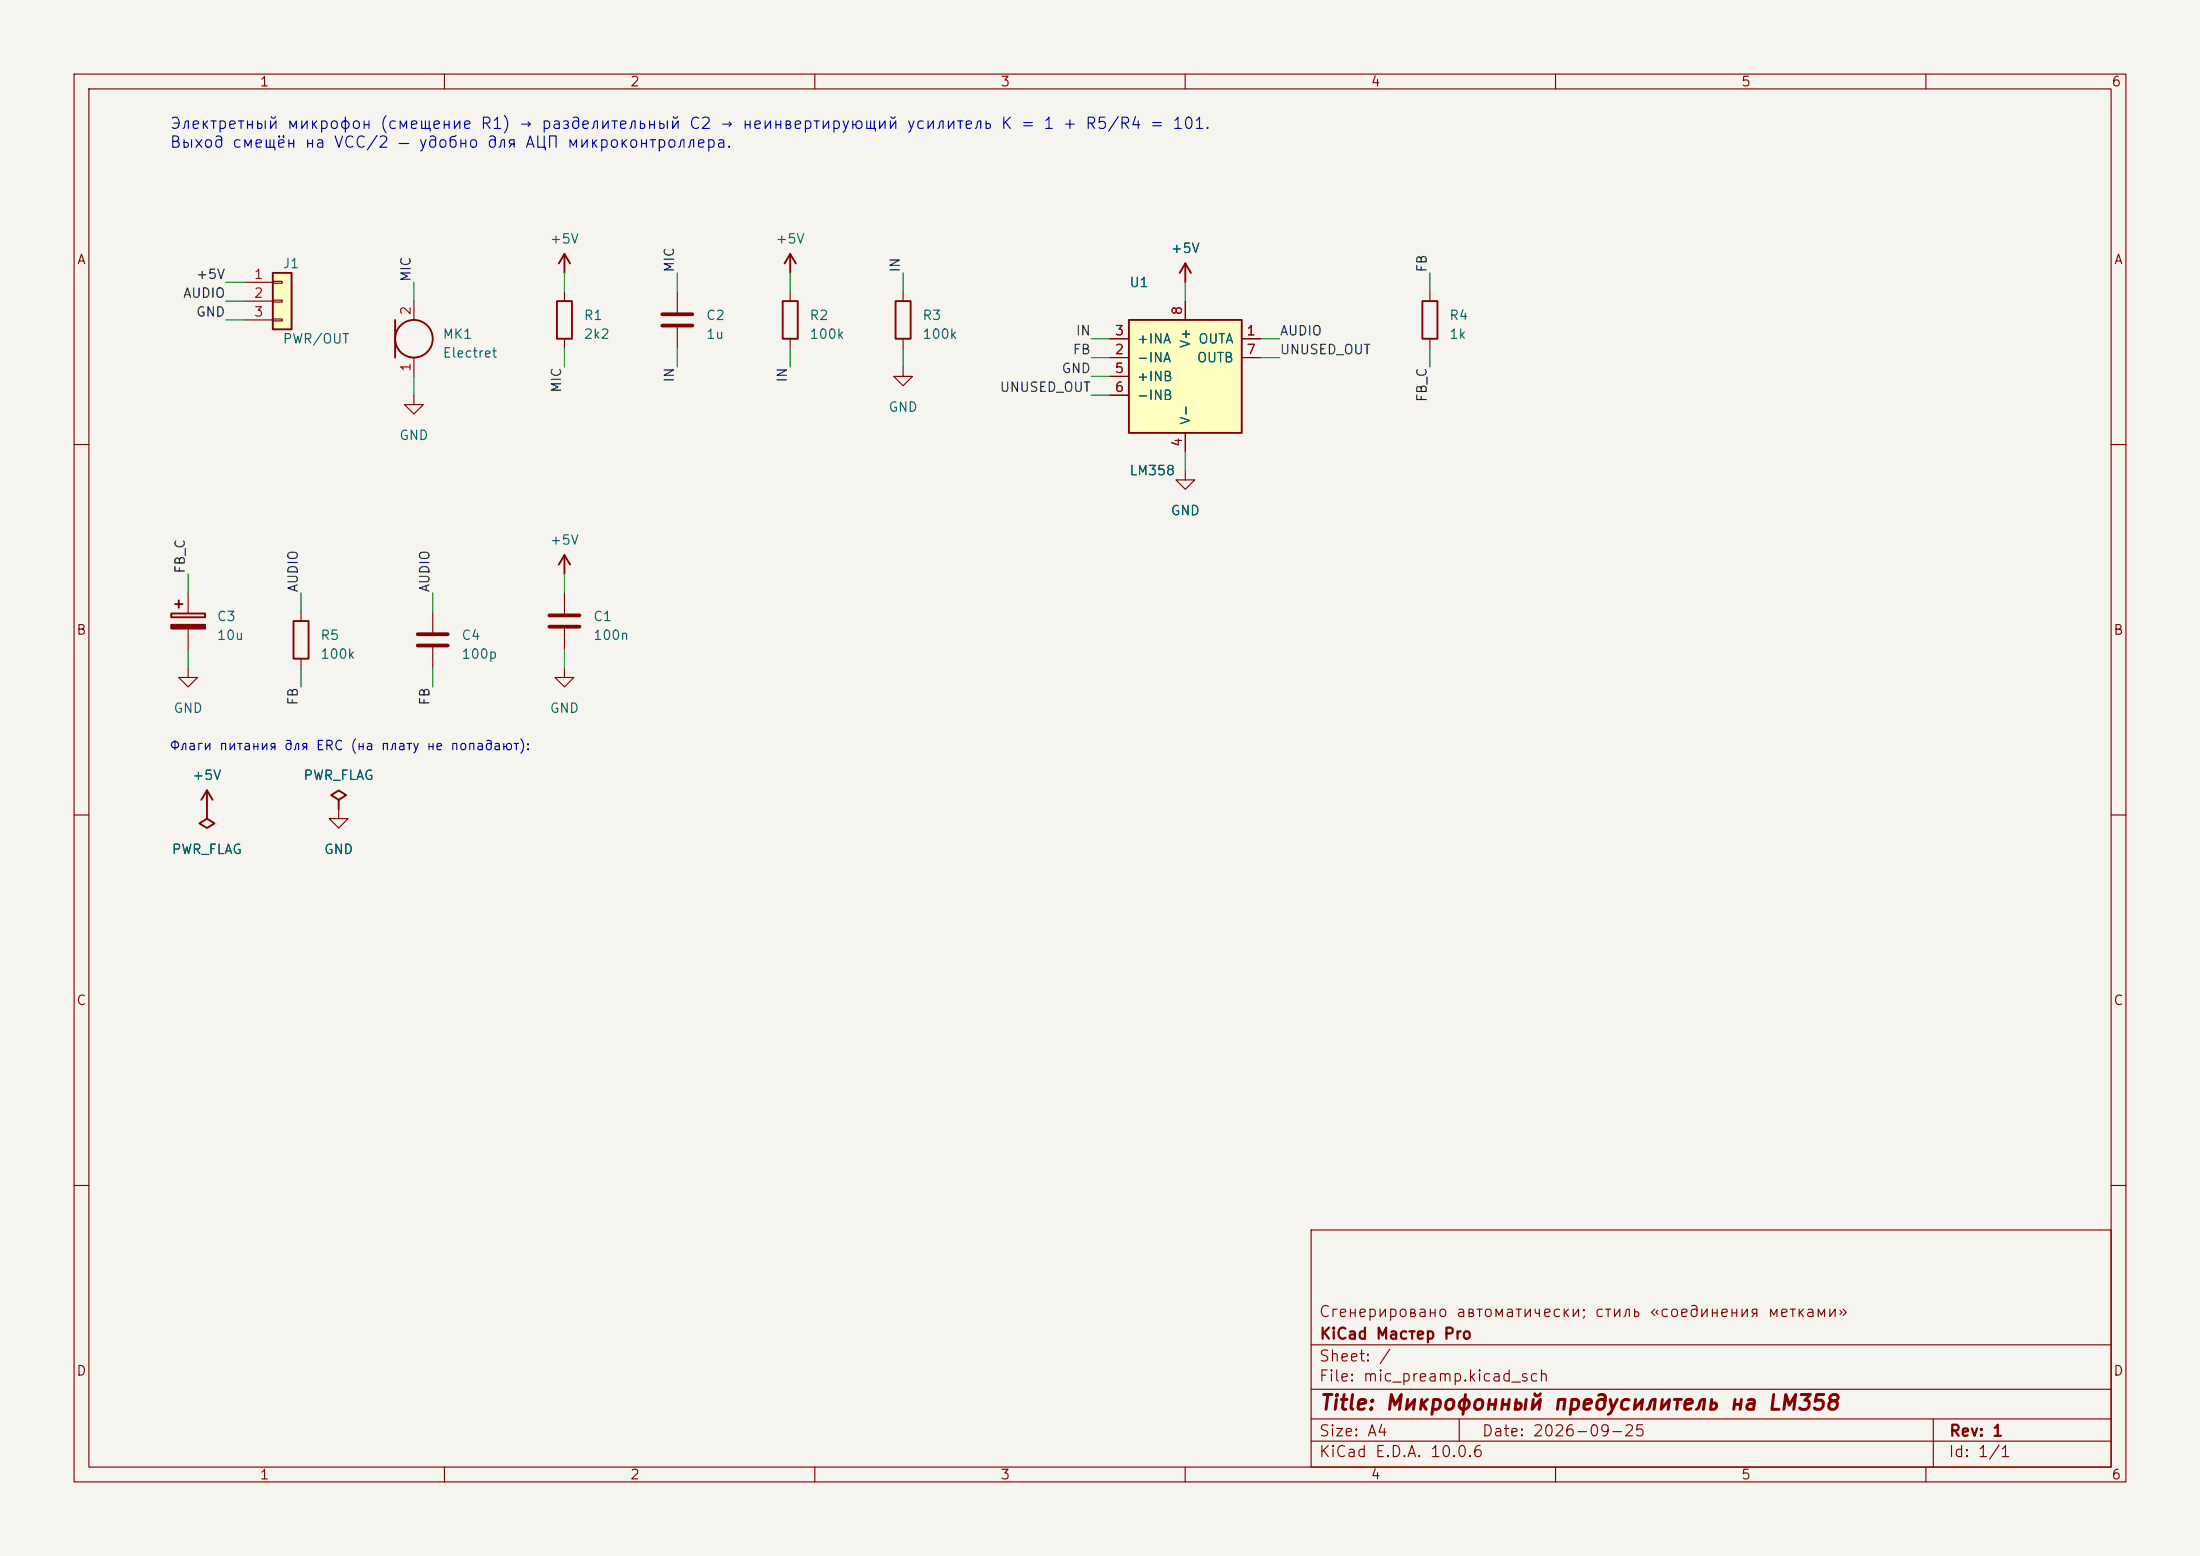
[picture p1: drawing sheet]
(kicad_sch (version 20231120) (generator "eeschema") (generator_version "8.0")
 (paper "A4")
 (title_block (title "Микрофонный предусилитель на LM358") (date "2026-09-25") (rev "1") (company "KiCad Мастер Pro") (comment 1 "Сгенерировано автоматически; стиль «соединения метками»"))
 (lib_symbols (symbol "KiCadMaster:Conn_01x03" (pin_numbers) (pin_names (offset 0) hide) (exclude_from_sim no) (in_bom yes) (on_board yes) (property "Reference" "J" (at 0 5.08 0) (effects (font (size 1.27 1.27)))) (property "Value" "Conn_01x03" (at 0 -5.08 0) (effects (font (size 1.27 1.27)))) (property "Footprint" "" (at 0 0 0) (effects (font (size 1.27 1.27)) hide)) (property "Datasheet" "~" (at 0 0 0) (effects (font (size 1.27 1.27)) hide)) (property "Description" "Разъём" (at 0 0 0) (effects (font (size 1.27 1.27)) hide)) (symbol "Conn_01x03_0_1" (rectangle (start -1.27 3.81) (end 1.27 -3.81) (stroke (width 0.254) (type default)) (fill (type background))) (rectangle (start -1.27 2.667) (end 0 2.413) (stroke (width 0.1524) (type default)) (fill (type none))) (rectangle (start -1.27 0.127) (end 0 -0.127) (stroke (width 0.1524) (type default)) (fill (type none))) (rectangle (start -1.27 -2.413) (end 0 -2.667) (stroke (width 0.1524) (type default)) (fill (type none)))) (symbol "Conn_01x03_1_1" (pin passive line (at -5.08 2.54 0) (length 3.81) (name "Pin_1" (effects (font (size 1.27 1.27)))) (number "1" (effects (font (size 1.27 1.27))))) (pin passive line (at -5.08 0 0) (length 3.81) (name "Pin_2" (effects (font (size 1.27 1.27)))) (number "2" (effects (font (size 1.27 1.27))))) (pin passive line (at -5.08 -2.54 0) (length 3.81) (name "Pin_3" (effects (font (size 1.27 1.27)))) (number "3" (effects (font (size 1.27 1.27))))))) (symbol "KiCadMaster:Microphone" (pin_numbers) (pin_names (offset 0) hide) (exclude_from_sim no) (in_bom yes) (on_board yes) (property "Reference" "MK" (at 3.81 0.635 0) (effects (font (size 1.27 1.27)))) (property "Value" "Microphone" (at 3.81 -1.905 0) (effects (font (size 1.27 1.27)))) (property "Footprint" "" (at 0 0 0) (effects (font (size 1.27 1.27)) hide)) (property "Datasheet" "~" (at 0 0 0) (effects (font (size 1.27 1.27)) hide)) (property "Description" "Электретный микрофон" (at 0 0 0) (effects (font (size 1.27 1.27)) hide)) (symbol "Microphone_0_1" (circle (center 0 0) (radius 2.54) (stroke (width 0.254) (type default)) (fill (type none))) (polyline (pts (xy -2.54 2.54) (xy -2.54 -2.54)) (stroke (width 0.254) (type default)) (fill (type none)))) (symbol "Microphone_1_1" (pin passive line (at 0 -5.08 90) (length 2.54) (name "-" (effects (font (size 1.27 1.27)))) (number "1" (effects (font (size 1.27 1.27))))) (pin passive line (at 0 5.08 270) (length 2.54) (name "+" (effects (font (size 1.27 1.27)))) (number "2" (effects (font (size 1.27 1.27))))))) (symbol "KiCadMaster:R" (pin_numbers hide) (pin_names (offset 0) hide) (exclude_from_sim no) (in_bom yes) (on_board yes) (property "Reference" "R" (at 2.54 0.635 0) (effects (font (size 1.27 1.27)))) (property "Value" "R" (at 2.54 -1.905 0) (effects (font (size 1.27 1.27)))) (property "Footprint" "" (at 0 0 0) (effects (font (size 1.27 1.27)) hide)) (property "Datasheet" "~" (at 0 0 0) (effects (font (size 1.27 1.27)) hide)) (property "Description" "Резистор" (at 0 0 0) (effects (font (size 1.27 1.27)) hide)) (symbol "R_0_1" (rectangle (start -1.016 -2.54) (end 1.016 2.54) (stroke (width 0.254) (type default)) (fill (type none)))) (symbol "R_1_1" (pin passive line (at 0 3.81 270) (length 1.27) (name "~" (effects (font (size 1.27 1.27)))) (number "1" (effects (font (size 1.27 1.27))))) (pin passive line (at 0 -3.81 90) (length 1.27) (name "~" (effects (font (size 1.27 1.27)))) (number "2" (effects (font (size 1.27 1.27))))))) (symbol "KiCadMaster:C" (pin_numbers hide) (pin_names (offset 0) hide) (exclude_from_sim no) (in_bom yes) (on_board yes) (property "Reference" "C" (at 3.81 0.635 0) (effects (font (size 1.27 1.27)))) (property "Value" "C" (at 3.81 -1.905 0) (effects (font (size 1.27 1.27)))) (property "Footprint" "" (at 0 0 0) (effects (font (size 1.27 1.27)) hide)) (property "Datasheet" "~" (at 0 0 0) (effects (font (size 1.27 1.27)) hide)) (property "Description" "Конденсатор" (at 0 0 0) (effects (font (size 1.27 1.27)) hide)) (symbol "C_0_1" (polyline (pts (xy -2.032 0.762) (xy 2.032 0.762)) (stroke (width 0.508) (type default)) (fill (type none))) (polyline (pts (xy -2.032 -0.762) (xy 2.032 -0.762)) (stroke (width 0.508) (type default)) (fill (type none)))) (symbol "C_1_1" (pin passive line (at 0 3.81 270) (length 3.048) (name "~" (effects (font (size 1.27 1.27)))) (number "1" (effects (font (size 1.27 1.27))))) (pin passive line (at 0 -3.81 90) (length 3.048) (name "~" (effects (font (size 1.27 1.27)))) (number "2" (effects (font (size 1.27 1.27))))))) (symbol "KiCadMaster:LM358" (pin_numbers) (pin_names (offset 1.016)) (exclude_from_sim no) (in_bom yes) (on_board yes) (property "Reference" "U" (at -7.62 12.7 0) (effects (font (size 1.27 1.27)))) (property "Value" "LM358" (at -7.62 -12.7 0) (effects (font (size 1.27 1.27)))) (property "Footprint" "" (at 0 0 0) (effects (font (size 1.27 1.27)) hide)) (property "Datasheet" "~" (at 0 0 0) (effects (font (size 1.27 1.27)) hide)) (property "Description" "Сдвоенный ОУ LM358 (обе части в одном символе)" (at 0 0 0) (effects (font (size 1.27 1.27)) hide)) (property "ki_keywords" "opamp dual" (at 0 0 0) (effects (font (size 1.27 1.27)) hide)) (symbol "LM358_0_1" (rectangle (start -7.62 7.62) (end 7.62 -7.62) (stroke (width 0.254) (type default)) (fill (type background)))) (symbol "LM358_1_1" (pin input line (at -10.16 5.08 0) (length 2.54) (name "+INA" (effects (font (size 1.27 1.27)))) (number "3" (effects (font (size 1.27 1.27))))) (pin input line (at -10.16 2.54 0) (length 2.54) (name "-INA" (effects (font (size 1.27 1.27)))) (number "2" (effects (font (size 1.27 1.27))))) (pin input line (at -10.16 0 0) (length 2.54) (name "+INB" (effects (font (size 1.27 1.27)))) (number "5" (effects (font (size 1.27 1.27))))) (pin input line (at -10.16 -2.54 0) (length 2.54) (name "-INB" (effects (font (size 1.27 1.27)))) (number "6" (effects (font (size 1.27 1.27))))) (pin output line (at 10.16 5.08 180) (length 2.54) (name "OUTA" (effects (font (size 1.27 1.27)))) (number "1" (effects (font (size 1.27 1.27))))) (pin output line (at 10.16 2.54 180) (length 2.54) (name "OUTB" (effects (font (size 1.27 1.27)))) (number "7" (effects (font (size 1.27 1.27))))) (pin power_in line (at 0 10.16 270) (length 2.54) (name "V+" (effects (font (size 1.27 1.27)))) (number "8" (effects (font (size 1.27 1.27))))) (pin power_in line (at 0 -10.16 90) (length 2.54) (name "V-" (effects (font (size 1.27 1.27)))) (number "4" (effects (font (size 1.27 1.27))))))) (symbol "KiCadMaster:C_Polarized" (pin_numbers hide) (pin_names (offset 0) hide) (exclude_from_sim no) (in_bom yes) (on_board yes) (property "Reference" "C" (at 3.81 0.635 0) (effects (font (size 1.27 1.27)))) (property "Value" "C_Polarized" (at 3.81 -1.905 0) (effects (font (size 1.27 1.27)))) (property "Footprint" "" (at 0 0 0) (effects (font (size 1.27 1.27)) hide)) (property "Datasheet" "~" (at 0 0 0) (effects (font (size 1.27 1.27)) hide)) (property "Description" "Полярный конденсатор" (at 0 0 0) (effects (font (size 1.27 1.27)) hide)) (symbol "C_Polarized_0_1" (rectangle (start -2.286 0.508) (end 2.286 1.016) (stroke (width 0.254) (type default)) (fill (type none))) (rectangle (start -2.286 -1.016) (end 2.286 -0.508) (stroke (width 0.254) (type default)) (fill (type outline))) (polyline (pts (xy -1.778 2.286) (xy -0.762 2.286)) (stroke (width 0.254) (type default)) (fill (type none))) (polyline (pts (xy -1.27 2.794) (xy -1.27 1.778)) (stroke (width 0.254) (type default)) (fill (type none)))) (symbol "C_Polarized_1_1" (pin passive line (at 0 3.81 270) (length 2.794) (name "~" (effects (font (size 1.27 1.27)))) (number "1" (effects (font (size 1.27 1.27))))) (pin passive line (at 0 -3.81 90) (length 2.794) (name "~" (effects (font (size 1.27 1.27)))) (number "2" (effects (font (size 1.27 1.27))))))) (symbol "KiCadMaster:GND" (power) (pin_numbers hide) (pin_names (offset 0) hide) (exclude_from_sim no) (in_bom yes) (on_board yes) (property "Reference" "#PWR" (at 0 -6.35 0) (effects (font (size 1.27 1.27)) hide)) (property "Value" "GND" (at 0 -3.81 0) (effects (font (size 1.27 1.27)))) (property "Footprint" "" (at 0 0 0) (effects (font (size 1.27 1.27)) hide)) (property "Datasheet" "~" (at 0 0 0) (effects (font (size 1.27 1.27)) hide)) (property "Description" "Символ питания: GND" (at 0 0 0) (effects (font (size 1.27 1.27)) hide)) (symbol "GND_0_1" (polyline (pts (xy 0 0) (xy 0 -1.27) (xy 1.27 -1.27) (xy 0 -2.54) (xy -1.27 -1.27) (xy 0 -1.27)) (stroke (width 0) (type default)) (fill (type none)))) (symbol "GND_1_1" (pin power_in line (at 0 0 270) (length 0) hide (name "GND" (effects (font (size 1.27 1.27)))) (number "1" (effects (font (size 1.27 1.27))))))) (symbol "KiCadMaster:+5V" (power) (pin_numbers hide) (pin_names (offset 0) hide) (exclude_from_sim no) (in_bom yes) (on_board yes) (property "Reference" "#PWR" (at 0 -3.81 0) (effects (font (size 1.27 1.27)) hide)) (property "Value" "+5V" (at 0 3.556 0) (effects (font (size 1.27 1.27)))) (property "Footprint" "" (at 0 0 0) (effects (font (size 1.27 1.27)) hide)) (property "Datasheet" "~" (at 0 0 0) (effects (font (size 1.27 1.27)) hide)) (property "Description" "Символ питания: +5V" (at 0 0 0) (effects (font (size 1.27 1.27)) hide)) (symbol "+5V_0_1" (polyline (pts (xy -0.762 1.27) (xy 0 2.54)) (stroke (width 0.254) (type default)) (fill (type none))) (polyline (pts (xy 0 0) (xy 0 2.54)) (stroke (width 0.254) (type default)) (fill (type none))) (polyline (pts (xy 0 2.54) (xy 0.762 1.27)) (stroke (width 0.254) (type default)) (fill (type none)))) (symbol "+5V_1_1" (pin power_in line (at 0 0 90) (length 0) hide (name "+5V" (effects (font (size 1.27 1.27)))) (number "1" (effects (font (size 1.27 1.27))))))) (symbol "KiCadMaster:PWR_FLAG" (power) (pin_numbers hide) (pin_names (offset 0) hide) (exclude_from_sim no) (in_bom yes) (on_board yes) (property "Reference" "#FLG" (at 0 1.905 0) (effects (font (size 1.27 1.27)) hide)) (property "Value" "PWR_FLAG" (at 0 3.81 0) (effects (font (size 1.27 1.27)))) (property "Footprint" "" (at 0 0 0) (effects (font (size 1.27 1.27)) hide)) (property "Datasheet" "~" (at 0 0 0) (effects (font (size 1.27 1.27)) hide)) (property "Description" "Флаг: цепь запитана извне (для ERC)" (at 0 0 0) (effects (font (size 1.27 1.27)) hide)) (symbol "PWR_FLAG_0_1" (polyline (pts (xy 0 0) (xy 0 1.27) (xy -1.016 1.905) (xy 0 2.54) (xy 1.016 1.905) (xy 0 1.27)) (stroke (width 0.254) (type default)) (fill (type none)))) (symbol "PWR_FLAG_1_1" (pin power_out line (at 0 0 90) (length 0) hide (name "pwr" (effects (font (size 1.27 1.27)))) (number "1" (effects (font (size 1.27 1.27))))))))
 (symbol (lib_id "KiCadMaster:Conn_01x03") (at 38.1 40.64 0) (unit 1) (exclude_from_sim no) (in_bom yes) (on_board yes) (dnp no) (property "Reference" "J1" (at 38.1 35.56 0) (effects (font (size 1.27 1.27)) (justify left))) (property "Value" "PWR/OUT" (at 38.1 45.72 0) (effects (font (size 1.27 1.27)) (justify left))) (property "Footprint" "Connector_PinHeader_2.54mm:PinHeader_1x03_P2.54mm_Vertical" (at 38.1 40.64 0) (effects (font (size 1.27 1.27)) hide)) (property "Datasheet" "~" (at 38.1 40.64 0) (effects (font (size 1.27 1.27)) hide)) (property "Description" "1 = +5V, 2 = выход, 3 = GND" (at 38.1 40.64 0) (effects (font (size 1.27 1.27)) hide)) (pin "1") (pin "2") (pin "3"))
 (wire (pts (xy 33.02 38.1) (xy 30.48 38.1)) (stroke (width 0) (type default)))
 (label "+5V" (at 30.48 38.1 180) (fields_autoplaced yes) (effects (font (size 1.27 1.27)) (justify right bottom)))
 (wire (pts (xy 33.02 40.64) (xy 30.48 40.64)) (stroke (width 0) (type default)))
 (label "AUDIO" (at 30.48 40.64 180) (fields_autoplaced yes) (effects (font (size 1.27 1.27)) (justify right bottom)))
 (wire (pts (xy 33.02 43.18) (xy 30.48 43.18)) (stroke (width 0) (type default)))
 (label "GND" (at 30.48 43.18 180) (fields_autoplaced yes) (effects (font (size 1.27 1.27)) (justify right bottom)))
 (symbol (lib_id "KiCadMaster:Microphone") (at 55.88 45.72 0) (unit 1) (exclude_from_sim no) (in_bom yes) (on_board yes) (dnp no) (property "Reference" "MK1" (at 59.69 45.085 0) (effects (font (size 1.27 1.27)) (justify left))) (property "Value" "Electret" (at 59.69 47.625 0) (effects (font (size 1.27 1.27)) (justify left))) (property "Footprint" "Sensor_Audio:CUI_CMA-4544PF-W" (at 55.88 45.72 0) (effects (font (size 1.27 1.27)) hide)) (property "Datasheet" "~" (at 55.88 45.72 0) (effects (font (size 1.27 1.27)) hide)) (property "Description" "Микрофон" (at 55.88 45.72 0) (effects (font (size 1.27 1.27)) hide)) (pin "1") (pin "2"))
 (wire (pts (xy 55.88 50.8) (xy 55.88 53.34)) (stroke (width 0) (type default)))
 (symbol (lib_id "KiCadMaster:GND") (at 55.88 53.34 0) (unit 1) (exclude_from_sim no) (in_bom yes) (on_board yes) (dnp no) (property "Reference" "#PWR01" (at 55.88 53.34 0) (effects (font (size 1.27 1.27)) hide)) (property "Value" "GND" (at 55.88 58.74 0) (effects (font (size 1.27 1.27)))) (property "Footprint" "" (at 55.88 53.34 0) (effects (font (size 1.27 1.27)) hide)) (property "Datasheet" "" (at 55.88 53.34 0) (effects (font (size 1.27 1.27)) hide)) (property "Description" "" (at 55.88 53.34 0) (effects (font (size 1.27 1.27)) hide)) (pin "1"))
 (wire (pts (xy 55.88 40.64) (xy 55.88 38.1)) (stroke (width 0) (type default)))
 (label "MIC" (at 55.88 38.1 90) (fields_autoplaced yes) (effects (font (size 1.27 1.27)) (justify left bottom)))
 (symbol (lib_id "KiCadMaster:R") (at 76.2 43.18 0) (unit 1) (exclude_from_sim no) (in_bom yes) (on_board yes) (dnp no) (property "Reference" "R1" (at 78.74 42.545 0) (effects (font (size 1.27 1.27)) (justify left))) (property "Value" "2k2" (at 78.74 45.085 0) (effects (font (size 1.27 1.27)) (justify left))) (property "Footprint" "Resistor_SMD:R_0805_2012Metric" (at 76.2 43.18 0) (effects (font (size 1.27 1.27)) hide)) (property "Datasheet" "~" (at 76.2 43.18 0) (effects (font (size 1.27 1.27)) hide)) (property "Description" "Питание микрофона" (at 76.2 43.18 0) (effects (font (size 1.27 1.27)) hide)) (pin "1") (pin "2"))
 (wire (pts (xy 76.2 39.37) (xy 76.2 36.83)) (stroke (width 0) (type default)))
 (symbol (lib_id "KiCadMaster:+5V") (at 76.2 36.83 0) (unit 1) (exclude_from_sim no) (in_bom yes) (on_board yes) (dnp no) (property "Reference" "#PWR02" (at 76.2 36.83 0) (effects (font (size 1.27 1.27)) hide)) (property "Value" "+5V" (at 76.2 32.23 0) (effects (font (size 1.27 1.27)))) (property "Footprint" "" (at 76.2 36.83 0) (effects (font (size 1.27 1.27)) hide)) (property "Datasheet" "" (at 76.2 36.83 0) (effects (font (size 1.27 1.27)) hide)) (property "Description" "" (at 76.2 36.83 0) (effects (font (size 1.27 1.27)) hide)) (pin "1"))
 (wire (pts (xy 76.2 46.99) (xy 76.2 49.53)) (stroke (width 0) (type default)))
 (label "MIC" (at 76.2 49.53 270) (fields_autoplaced yes) (effects (font (size 1.27 1.27)) (justify right bottom)))
 (symbol (lib_id "KiCadMaster:C") (at 91.44 43.18 0) (unit 1) (exclude_from_sim no) (in_bom yes) (on_board yes) (dnp no) (property "Reference" "C2" (at 95.25 42.545 0) (effects (font (size 1.27 1.27)) (justify left))) (property "Value" "1u" (at 95.25 45.085 0) (effects (font (size 1.27 1.27)) (justify left))) (property "Footprint" "Capacitor_SMD:C_0805_2012Metric" (at 91.44 43.18 0) (effects (font (size 1.27 1.27)) hide)) (property "Datasheet" "~" (at 91.44 43.18 0) (effects (font (size 1.27 1.27)) hide)) (property "Description" "Разделительный" (at 91.44 43.18 0) (effects (font (size 1.27 1.27)) hide)) (pin "1") (pin "2"))
 (wire (pts (xy 91.44 39.37) (xy 91.44 36.83)) (stroke (width 0) (type default)))
 (label "MIC" (at 91.44 36.83 90) (fields_autoplaced yes) (effects (font (size 1.27 1.27)) (justify left bottom)))
 (wire (pts (xy 91.44 46.99) (xy 91.44 49.53)) (stroke (width 0) (type default)))
 (label "IN" (at 91.44 49.53 270) (fields_autoplaced yes) (effects (font (size 1.27 1.27)) (justify right bottom)))
 (symbol (lib_id "KiCadMaster:R") (at 106.68 43.18 0) (unit 1) (exclude_from_sim no) (in_bom yes) (on_board yes) (dnp no) (property "Reference" "R2" (at 109.22 42.545 0) (effects (font (size 1.27 1.27)) (justify left))) (property "Value" "100k" (at 109.22 45.085 0) (effects (font (size 1.27 1.27)) (justify left))) (property "Footprint" "Resistor_SMD:R_0805_2012Metric" (at 106.68 43.18 0) (effects (font (size 1.27 1.27)) hide)) (property "Datasheet" "~" (at 106.68 43.18 0) (effects (font (size 1.27 1.27)) hide)) (property "Description" "Смещение VCC/2" (at 106.68 43.18 0) (effects (font (size 1.27 1.27)) hide)) (pin "1") (pin "2"))
 (wire (pts (xy 106.68 39.37) (xy 106.68 36.83)) (stroke (width 0) (type default)))
 (symbol (lib_id "KiCadMaster:+5V") (at 106.68 36.83 0) (unit 1) (exclude_from_sim no) (in_bom yes) (on_board yes) (dnp no) (property "Reference" "#PWR03" (at 106.68 36.83 0) (effects (font (size 1.27 1.27)) hide)) (property "Value" "+5V" (at 106.68 32.23 0) (effects (font (size 1.27 1.27)))) (property "Footprint" "" (at 106.68 36.83 0) (effects (font (size 1.27 1.27)) hide)) (property "Datasheet" "" (at 106.68 36.83 0) (effects (font (size 1.27 1.27)) hide)) (property "Description" "" (at 106.68 36.83 0) (effects (font (size 1.27 1.27)) hide)) (pin "1"))
 (wire (pts (xy 106.68 46.99) (xy 106.68 49.53)) (stroke (width 0) (type default)))
 (label "IN" (at 106.68 49.53 270) (fields_autoplaced yes) (effects (font (size 1.27 1.27)) (justify right bottom)))
 (symbol (lib_id "KiCadMaster:R") (at 121.92 43.18 0) (unit 1) (exclude_from_sim no) (in_bom yes) (on_board yes) (dnp no) (property "Reference" "R3" (at 124.46 42.545 0) (effects (font (size 1.27 1.27)) (justify left))) (property "Value" "100k" (at 124.46 45.085 0) (effects (font (size 1.27 1.27)) (justify left))) (property "Footprint" "Resistor_SMD:R_0805_2012Metric" (at 121.92 43.18 0) (effects (font (size 1.27 1.27)) hide)) (property "Datasheet" "~" (at 121.92 43.18 0) (effects (font (size 1.27 1.27)) hide)) (property "Description" "Смещение VCC/2" (at 121.92 43.18 0) (effects (font (size 1.27 1.27)) hide)) (pin "1") (pin "2"))
 (wire (pts (xy 121.92 39.37) (xy 121.92 36.83)) (stroke (width 0) (type default)))
 (label "IN" (at 121.92 36.83 90) (fields_autoplaced yes) (effects (font (size 1.27 1.27)) (justify left bottom)))
 (wire (pts (xy 121.92 46.99) (xy 121.92 49.53)) (stroke (width 0) (type default)))
 (symbol (lib_id "KiCadMaster:GND") (at 121.92 49.53 0) (unit 1) (exclude_from_sim no) (in_bom yes) (on_board yes) (dnp no) (property "Reference" "#PWR04" (at 121.92 49.53 0) (effects (font (size 1.27 1.27)) hide)) (property "Value" "GND" (at 121.92 54.93 0) (effects (font (size 1.27 1.27)))) (property "Footprint" "" (at 121.92 49.53 0) (effects (font (size 1.27 1.27)) hide)) (property "Datasheet" "" (at 121.92 49.53 0) (effects (font (size 1.27 1.27)) hide)) (property "Description" "" (at 121.92 49.53 0) (effects (font (size 1.27 1.27)) hide)) (pin "1"))
 (symbol (lib_id "KiCadMaster:LM358") (at 160.02 50.8 0) (unit 1) (exclude_from_sim no) (in_bom yes) (on_board yes) (dnp no) (property "Reference" "U1" (at 152.4 38.1 0) (effects (font (size 1.27 1.27)) (justify left))) (property "Value" "LM358" (at 152.4 63.5 0) (effects (font (size 1.27 1.27)) (justify left))) (property "Footprint" "Package_SO:SOIC-8_3.9x4.9mm_P1.27mm" (at 160.02 50.8 0) (effects (font (size 1.27 1.27)) hide)) (property "Datasheet" "~" (at 160.02 50.8 0) (effects (font (size 1.27 1.27)) hide)) (property "Description" "Усилитель; вторая половина не используется" (at 160.02 50.8 0) (effects (font (size 1.27 1.27)) hide)) (pin "3") (pin "2") (pin "5") (pin "6") (pin "1") (pin "7") (pin "8") (pin "4"))
 (wire (pts (xy 149.86 45.72) (xy 147.32 45.72)) (stroke (width 0) (type default)))
 (label "IN" (at 147.32 45.72 180) (fields_autoplaced yes) (effects (font (size 1.27 1.27)) (justify right bottom)))
 (wire (pts (xy 149.86 48.26) (xy 147.32 48.26)) (stroke (width 0) (type default)))
 (label "FB" (at 147.32 48.26 180) (fields_autoplaced yes) (effects (font (size 1.27 1.27)) (justify right bottom)))
 (wire (pts (xy 149.86 50.8) (xy 147.32 50.8)) (stroke (width 0) (type default)))
 (label "GND" (at 147.32 50.8 180) (fields_autoplaced yes) (effects (font (size 1.27 1.27)) (justify right bottom)))
 (wire (pts (xy 149.86 53.34) (xy 147.32 53.34)) (stroke (width 0) (type default)))
 (label "UNUSED_OUT" (at 147.32 53.34 180) (fields_autoplaced yes) (effects (font (size 1.27 1.27)) (justify right bottom)))
 (wire (pts (xy 170.18 45.72) (xy 172.72 45.72)) (stroke (width 0) (type default)))
 (label "AUDIO" (at 172.72 45.72 0) (fields_autoplaced yes) (effects (font (size 1.27 1.27)) (justify left bottom)))
 (wire (pts (xy 170.18 48.26) (xy 172.72 48.26)) (stroke (width 0) (type default)))
 (label "UNUSED_OUT" (at 172.72 48.26 0) (fields_autoplaced yes) (effects (font (size 1.27 1.27)) (justify left bottom)))
 (wire (pts (xy 160.02 40.64) (xy 160.02 38.1)) (stroke (width 0) (type default)))
 (symbol (lib_id "KiCadMaster:+5V") (at 160.02 38.1 0) (unit 1) (exclude_from_sim no) (in_bom yes) (on_board yes) (dnp no) (property "Reference" "#PWR05" (at 160.02 38.1 0) (effects (font (size 1.27 1.27)) hide)) (property "Value" "+5V" (at 160.02 33.5 0) (effects (font (size 1.27 1.27)))) (property "Footprint" "" (at 160.02 38.1 0) (effects (font (size 1.27 1.27)) hide)) (property "Datasheet" "" (at 160.02 38.1 0) (effects (font (size 1.27 1.27)) hide)) (property "Description" "" (at 160.02 38.1 0) (effects (font (size 1.27 1.27)) hide)) (pin "1"))
 (wire (pts (xy 160.02 60.96) (xy 160.02 63.5)) (stroke (width 0) (type default)))
 (symbol (lib_id "KiCadMaster:GND") (at 160.02 63.5 0) (unit 1) (exclude_from_sim no) (in_bom yes) (on_board yes) (dnp no) (property "Reference" "#PWR06" (at 160.02 63.5 0) (effects (font (size 1.27 1.27)) hide)) (property "Value" "GND" (at 160.02 68.9 0) (effects (font (size 1.27 1.27)))) (property "Footprint" "" (at 160.02 63.5 0) (effects (font (size 1.27 1.27)) hide)) (property "Datasheet" "" (at 160.02 63.5 0) (effects (font (size 1.27 1.27)) hide)) (property "Description" "" (at 160.02 63.5 0) (effects (font (size 1.27 1.27)) hide)) (pin "1"))
 (symbol (lib_id "KiCadMaster:R") (at 193.04 43.18 0) (unit 1) (exclude_from_sim no) (in_bom yes) (on_board yes) (dnp no) (property "Reference" "R4" (at 195.58 42.545 0) (effects (font (size 1.27 1.27)) (justify left))) (property "Value" "1k" (at 195.58 45.085 0) (effects (font (size 1.27 1.27)) (justify left))) (property "Footprint" "Resistor_SMD:R_0805_2012Metric" (at 193.04 43.18 0) (effects (font (size 1.27 1.27)) hide)) (property "Datasheet" "~" (at 193.04 43.18 0) (effects (font (size 1.27 1.27)) hide)) (property "Description" "R4" (at 193.04 43.18 0) (effects (font (size 1.27 1.27)) hide)) (pin "1") (pin "2"))
 (wire (pts (xy 193.04 39.37) (xy 193.04 36.83)) (stroke (width 0) (type default)))
 (label "FB" (at 193.04 36.83 90) (fields_autoplaced yes) (effects (font (size 1.27 1.27)) (justify left bottom)))
 (wire (pts (xy 193.04 46.99) (xy 193.04 49.53)) (stroke (width 0) (type default)))
 (label "FB_C" (at 193.04 49.53 270) (fields_autoplaced yes) (effects (font (size 1.27 1.27)) (justify right bottom)))
 (symbol (lib_id "KiCadMaster:C_Polarized") (at 25.4 83.82 0) (unit 1) (exclude_from_sim no) (in_bom yes) (on_board yes) (dnp no) (property "Reference" "C3" (at 29.21 83.185 0) (effects (font (size 1.27 1.27)) (justify left))) (property "Value" "10u" (at 29.21 85.725 0) (effects (font (size 1.27 1.27)) (justify left))) (property "Footprint" "Capacitor_THT:CP_Radial_D5.0mm_P2.00mm" (at 25.4 83.82 0) (effects (font (size 1.27 1.27)) hide)) (property "Datasheet" "~" (at 25.4 83.82 0) (effects (font (size 1.27 1.27)) hide)) (property "Description" "Усиление только для переменного сигнала" (at 25.4 83.82 0) (effects (font (size 1.27 1.27)) hide)) (pin "1") (pin "2"))
 (wire (pts (xy 25.4 80.01) (xy 25.4 77.47)) (stroke (width 0) (type default)))
 (label "FB_C" (at 25.4 77.47 90) (fields_autoplaced yes) (effects (font (size 1.27 1.27)) (justify left bottom)))
 (wire (pts (xy 25.4 87.63) (xy 25.4 90.17)) (stroke (width 0) (type default)))
 (symbol (lib_id "KiCadMaster:GND") (at 25.4 90.17 0) (unit 1) (exclude_from_sim no) (in_bom yes) (on_board yes) (dnp no) (property "Reference" "#PWR07" (at 25.4 90.17 0) (effects (font (size 1.27 1.27)) hide)) (property "Value" "GND" (at 25.4 95.57 0) (effects (font (size 1.27 1.27)))) (property "Footprint" "" (at 25.4 90.17 0) (effects (font (size 1.27 1.27)) hide)) (property "Datasheet" "" (at 25.4 90.17 0) (effects (font (size 1.27 1.27)) hide)) (property "Description" "" (at 25.4 90.17 0) (effects (font (size 1.27 1.27)) hide)) (pin "1"))
 (symbol (lib_id "KiCadMaster:R") (at 40.64 86.36 0) (unit 1) (exclude_from_sim no) (in_bom yes) (on_board yes) (dnp no) (property "Reference" "R5" (at 43.18 85.725 0) (effects (font (size 1.27 1.27)) (justify left))) (property "Value" "100k" (at 43.18 88.265 0) (effects (font (size 1.27 1.27)) (justify left))) (property "Footprint" "Resistor_SMD:R_0805_2012Metric" (at 40.64 86.36 0) (effects (font (size 1.27 1.27)) hide)) (property "Datasheet" "~" (at 40.64 86.36 0) (effects (font (size 1.27 1.27)) hide)) (property "Description" "R5 обратной связи" (at 40.64 86.36 0) (effects (font (size 1.27 1.27)) hide)) (pin "1") (pin "2"))
 (wire (pts (xy 40.64 82.55) (xy 40.64 80.01)) (stroke (width 0) (type default)))
 (label "AUDIO" (at 40.64 80.01 90) (fields_autoplaced yes) (effects (font (size 1.27 1.27)) (justify left bottom)))
 (wire (pts (xy 40.64 90.17) (xy 40.64 92.71)) (stroke (width 0) (type default)))
 (label "FB" (at 40.64 92.71 270) (fields_autoplaced yes) (effects (font (size 1.27 1.27)) (justify right bottom)))
 (symbol (lib_id "KiCadMaster:C") (at 58.42 86.36 0) (unit 1) (exclude_from_sim no) (in_bom yes) (on_board yes) (dnp no) (property "Reference" "C4" (at 62.23 85.725 0) (effects (font (size 1.27 1.27)) (justify left))) (property "Value" "100p" (at 62.23 88.265 0) (effects (font (size 1.27 1.27)) (justify left))) (property "Footprint" "Capacitor_SMD:C_0805_2012Metric" (at 58.42 86.36 0) (effects (font (size 1.27 1.27)) hide)) (property "Datasheet" "~" (at 58.42 86.36 0) (effects (font (size 1.27 1.27)) hide)) (property "Description" "Ограничение полосы ~16 кГц" (at 58.42 86.36 0) (effects (font (size 1.27 1.27)) hide)) (pin "1") (pin "2"))
 (wire (pts (xy 58.42 82.55) (xy 58.42 80.01)) (stroke (width 0) (type default)))
 (label "AUDIO" (at 58.42 80.01 90) (fields_autoplaced yes) (effects (font (size 1.27 1.27)) (justify left bottom)))
 (wire (pts (xy 58.42 90.17) (xy 58.42 92.71)) (stroke (width 0) (type default)))
 (label "FB" (at 58.42 92.71 270) (fields_autoplaced yes) (effects (font (size 1.27 1.27)) (justify right bottom)))
 (symbol (lib_id "KiCadMaster:C") (at 76.2 83.82 0) (unit 1) (exclude_from_sim no) (in_bom yes) (on_board yes) (dnp no) (property "Reference" "C1" (at 80.01 83.185 0) (effects (font (size 1.27 1.27)) (justify left))) (property "Value" "100n" (at 80.01 85.725 0) (effects (font (size 1.27 1.27)) (justify left))) (property "Footprint" "Capacitor_SMD:C_0805_2012Metric" (at 76.2 83.82 0) (effects (font (size 1.27 1.27)) hide)) (property "Datasheet" "~" (at 76.2 83.82 0) (effects (font (size 1.27 1.27)) hide)) (property "Description" "Развязка" (at 76.2 83.82 0) (effects (font (size 1.27 1.27)) hide)) (pin "1") (pin "2"))
 (wire (pts (xy 76.2 80.01) (xy 76.2 77.47)) (stroke (width 0) (type default)))
 (symbol (lib_id "KiCadMaster:+5V") (at 76.2 77.47 0) (unit 1) (exclude_from_sim no) (in_bom yes) (on_board yes) (dnp no) (property "Reference" "#PWR08" (at 76.2 77.47 0) (effects (font (size 1.27 1.27)) hide)) (property "Value" "+5V" (at 76.2 72.87 0) (effects (font (size 1.27 1.27)))) (property "Footprint" "" (at 76.2 77.47 0) (effects (font (size 1.27 1.27)) hide)) (property "Datasheet" "" (at 76.2 77.47 0) (effects (font (size 1.27 1.27)) hide)) (property "Description" "" (at 76.2 77.47 0) (effects (font (size 1.27 1.27)) hide)) (pin "1"))
 (wire (pts (xy 76.2 87.63) (xy 76.2 90.17)) (stroke (width 0) (type default)))
 (symbol (lib_id "KiCadMaster:GND") (at 76.2 90.17 0) (unit 1) (exclude_from_sim no) (in_bom yes) (on_board yes) (dnp no) (property "Reference" "#PWR09" (at 76.2 90.17 0) (effects (font (size 1.27 1.27)) hide)) (property "Value" "GND" (at 76.2 95.57 0) (effects (font (size 1.27 1.27)))) (property "Footprint" "" (at 76.2 90.17 0) (effects (font (size 1.27 1.27)) hide)) (property "Datasheet" "" (at 76.2 90.17 0) (effects (font (size 1.27 1.27)) hide)) (property "Description" "" (at 76.2 90.17 0) (effects (font (size 1.27 1.27)) hide)) (pin "1"))
 (text "Флаги питания для ERC (на плату не попадают):" (exclude_from_sim no) (at 22.86 101.6 0) (effects (font (size 1.27 1.27)) (justify left bottom)))
 (symbol (lib_id "KiCadMaster:+5V") (at 27.94 109.22 0) (unit 1) (exclude_from_sim no) (in_bom yes) (on_board yes) (dnp no) (property "Reference" "#PWR10" (at 27.94 109.22 0) (effects (font (size 1.27 1.27)) hide)) (property "Value" "+5V" (at 27.94 104.62 0) (effects (font (size 1.27 1.27)))) (property "Footprint" "" (at 27.94 109.22 0) (effects (font (size 1.27 1.27)) hide)) (property "Datasheet" "" (at 27.94 109.22 0) (effects (font (size 1.27 1.27)) hide)) (property "Description" "" (at 27.94 109.22 0) (effects (font (size 1.27 1.27)) hide)) (pin "1"))
 (symbol (lib_id "KiCadMaster:PWR_FLAG") (at 27.94 109.22 180) (unit 1) (exclude_from_sim no) (in_bom yes) (on_board yes) (dnp no) (property "Reference" "#FLG11" (at 27.94 109.22 0) (effects (font (size 1.27 1.27)) hide)) (property "Value" "PWR_FLAG" (at 27.94 114.62 0) (effects (font (size 1.27 1.27)))) (property "Footprint" "" (at 27.94 109.22 0) (effects (font (size 1.27 1.27)) hide)) (property "Datasheet" "" (at 27.94 109.22 0) (effects (font (size 1.27 1.27)) hide)) (property "Description" "" (at 27.94 109.22 0) (effects (font (size 1.27 1.27)) hide)) (pin "1"))
 (symbol (lib_id "KiCadMaster:GND") (at 45.72 109.22 0) (unit 1) (exclude_from_sim no) (in_bom yes) (on_board yes) (dnp no) (property "Reference" "#PWR12" (at 45.72 109.22 0) (effects (font (size 1.27 1.27)) hide)) (property "Value" "GND" (at 45.72 114.62 0) (effects (font (size 1.27 1.27)))) (property "Footprint" "" (at 45.72 109.22 0) (effects (font (size 1.27 1.27)) hide)) (property "Datasheet" "" (at 45.72 109.22 0) (effects (font (size 1.27 1.27)) hide)) (property "Description" "" (at 45.72 109.22 0) (effects (font (size 1.27 1.27)) hide)) (pin "1"))
 (symbol (lib_id "KiCadMaster:PWR_FLAG") (at 45.72 109.22 0) (unit 1) (exclude_from_sim no) (in_bom yes) (on_board yes) (dnp no) (property "Reference" "#FLG13" (at 45.72 109.22 0) (effects (font (size 1.27 1.27)) hide)) (property "Value" "PWR_FLAG" (at 45.72 104.62 0) (effects (font (size 1.27 1.27)))) (property "Footprint" "" (at 45.72 109.22 0) (effects (font (size 1.27 1.27)) hide)) (property "Datasheet" "" (at 45.72 109.22 0) (effects (font (size 1.27 1.27)) hide)) (property "Description" "" (at 45.72 109.22 0) (effects (font (size 1.27 1.27)) hide)) (pin "1"))
 (text "Электретный микрофон (смещение R1) → разделительный C2 → неинвертирующий усилитель K = 1 + R5/R4 = 101." (exclude_from_sim no) (at 22.86 17.78 0) (effects (font (size 1.524 1.524)) (justify left bottom)))
 (text "Выход смещён на VCC/2 — удобно для АЦП микроконтроллера." (exclude_from_sim no) (at 22.86 20.32 0) (effects (font (size 1.524 1.524)) (justify left bottom)))
 (sheet_instances (path "" (page "1"))))
